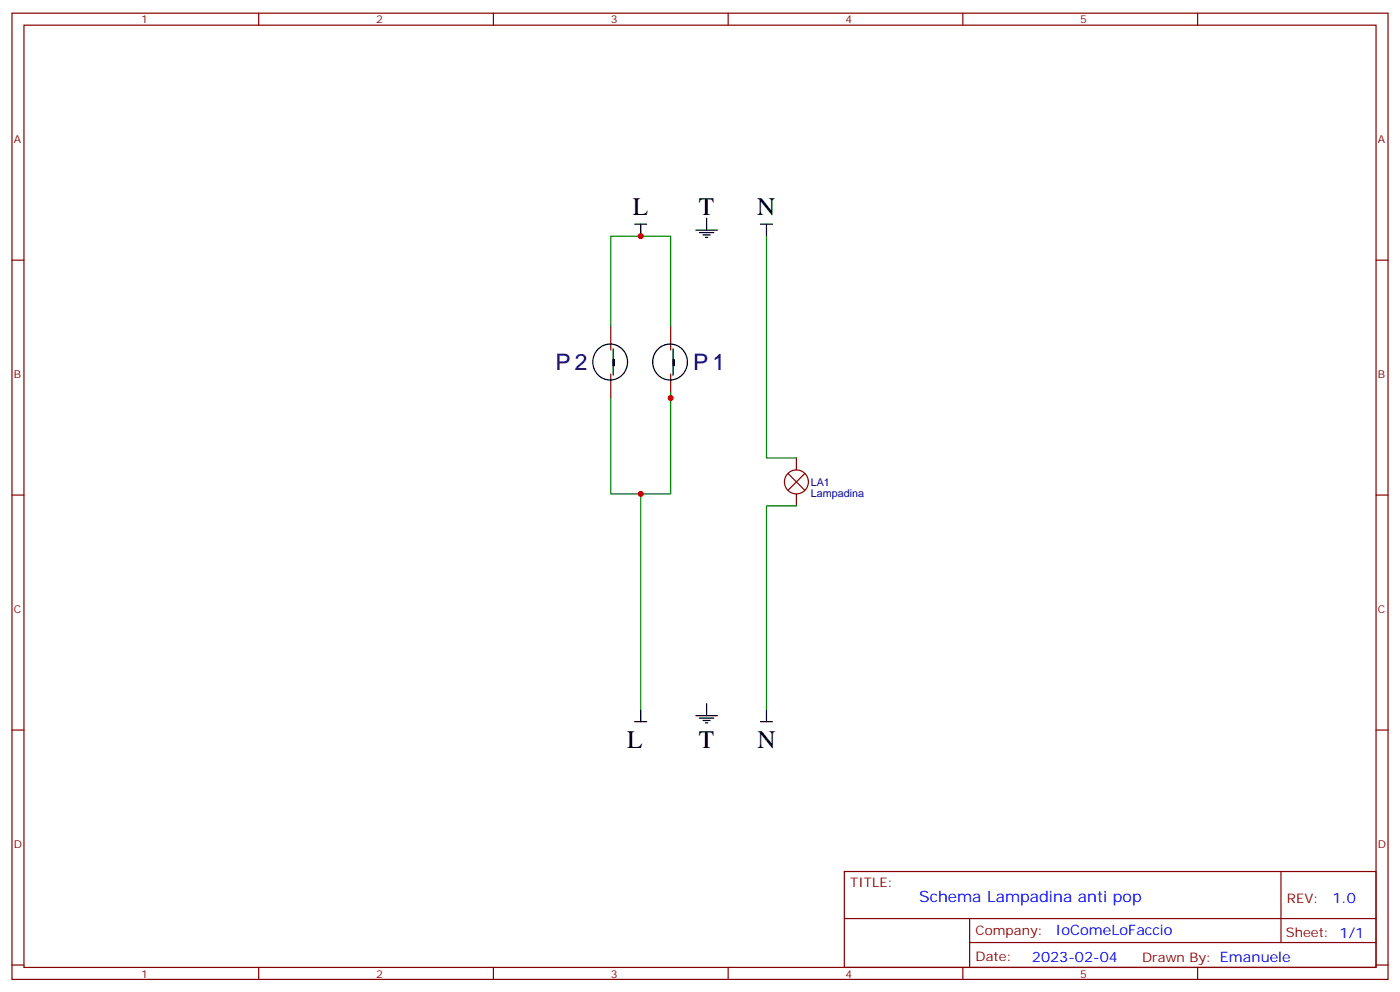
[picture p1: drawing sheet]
<svg xmlns="http://www.w3.org/2000/svg" width="412mm" height="292mm" viewBox="0 0 412 292" stroke-linecap="round" stroke-linejoin="round" font-family="sans-serif">
<g fill="none" stroke="#870000" stroke-width=".35">
<path d="M3.5 3.9h405.4v284.3h-405.4zM7.1 7.4h398.2v277.3h-398.2zM76.2 3.9v3.5M145.3 3.9v3.5M214.5 3.9v3.5M283.6 3.9v3.5M352.8 3.9v3.5M3.5 76.6h3.6M405.3 76.6h3.6M179.9 96v7M197.6 96v7M179.9 110.1v7"/>
<path d="M197.6 110.1v7M3.5 145.7h3.6M405.3 145.7h3.6M3.5 214.8h3.6M405.3 214.8h3.6M248.7 256.5h156.6v28.2h-156.6zM377.3 256.5v20.9M248.7 270.3h156.5M285.6 277.4h119.6M285.6 270.3v14.1M3.5 284h3.6M76.2 284.7v3.5"/>
<path d="M145.3 284.7v3.5M214.5 284.7v3.5M283.6 284.7v3.5M352.8 284.7v3.5M405.3 284h3.6"/>
</g>
<path d="M232.1 139.3l5 5M234.6 134.8v3.5M237.1 139.3l-5 5M234.6 145.3v3.6M238.1 141.8a3.5 3.5 0 0 0-5-3.2 3.5 3.5 0 0 0-.7 6 3.5 3.5 0 0 0 5.6-1.9l.1-.7" fill="none" stroke="#850000" stroke-width=".35"/>
<g fill="none" stroke="#000" stroke-width=".35">
<path d="M187 66h3.5M188.7 66v3.5M205 67.7h6.3M206 68.4h4.3M207.1 69.1h2.1M207.8 69.8h.7M208.1 64.2v3.5M224 66h3.5M225.8 66v3.5M176.1 102.8a5.2 5.2 0 0 1 7.3 .1 5.2 5.2 0 0 1 0 7.3 5.2 5.2 0 0 1-7.3 .1 5.4 5.4 0 0 1 0-7.5zM180.6 105.8h.4v1.8h-.4zM180.6 102.7v7.7"/>
<path d="M193.8 102.8a5.2 5.2 0 0 1 7.2 .1 5.2 5.2 0 0 1 0 7.3 5.2 5.2 0 0 1-7.2 .1 5.4 5.4 0 0 1 0-7.5zM198.3 105.8h.3v1.8h-.3zM198.3 102.7v7.7M187 212.4h3.5M188.7 208.8v3.6M205 210.6h6.3M206 211.3h4.3M207.1 212h2.1M207.8 212.7h.7M208.1 207.1v3.5M224 212.4h3.5M225.8 208.8v3.6"/>
</g>
<path d="M225.8 69.5v65.3h8.8M179.9 96v-26.5h17.7v26.5M197.6 115.4v29.9h-17.7v-28.2M188.7 145.3v63.5M234.6 148.9h-8.8v59.9" fill="none" stroke="#008700" stroke-width=".35"/>
<g fill="#c00">
<circle cx="188.7" cy="69.5" r=".88"/>
<circle cx="197.6" cy="117.1" r=".88"/>
<circle cx="188.7" cy="145.3" r=".88"/>
</g>
<g font-size="7.4">
<text x="186.4" y="63.2">L</text>
<text x="205.9" y="63.2">T</text>
<text x="223" y="63.2">N</text>
<text x="184.7" y="220.2">L</text>
<text x="205.9" y="220.2">T</text>
<text x="223.1" y="220.2">N</text>
</g>
<g font-size="6.7" fill="#000080">
<text x="163.6" y="108.8">P 2</text>
<text x="204.2" y="108.8">P 1</text>
</g>
<text font-size="4.6" fill="#00f" x="270.8" y="265.5">Schema Lampadina anti pop</text>
<g font-size="4.2" fill="#00f">
<text x="392.5" y="265.7">1.0</text>
<text x="310.9" y="275.3">IoComeLoFaccio</text>
<text x="304" y="283.1">2023-02-04</text>
</g>
<g font-size="3.9" fill="#800">
<text x="250.5" y="261.1">TITLE:</text>
<text x="379.1" y="265.7">REV:</text>
<text x="287.4" y="275.3">Company:</text>
<text x="378.7" y="275.9">Sheet: 1/1</text>
<text x="287.4" y="282.9">Date:</text>
<text x="336.4" y="283">Drawn By: Emanuele</text>
</g>
<g font-size="3.2" fill="#800">
<text x="41.6" y="6.9">1</text>
<text x="110.8" y="6.9">2</text>
<text x="179.9" y="6.9">3</text>
<text x="249.1" y="6.9">4</text>
<text x="318.2" y="6.9">5</text>
<text x="4.1" y="42">A</text>
<text x="405.9" y="42">A</text>
<text x="4.1" y="111.1">B</text>
<text x="405.9" y="111.1">B</text>
<text x="4.1" y="180.3">C</text>
<text x="405.9" y="180.3">C</text>
<text x="4.1" y="249.4">D</text>
<text x="405.9" y="249.4">D</text>
<text x="41.6" y="287.7">1</text>
<text x="110.8" y="287.7">2</text>
<text x="179.9" y="287.7">3</text>
<text x="249.1" y="287.7">4</text>
<text x="318.2" y="287.7">5</text>
</g>
<g font-size="3.2" fill="#000080">
<text x="238.8" y="143">LA1</text>
<text x="238.8" y="146.1">Lampadina</text>
</g>
</svg>
